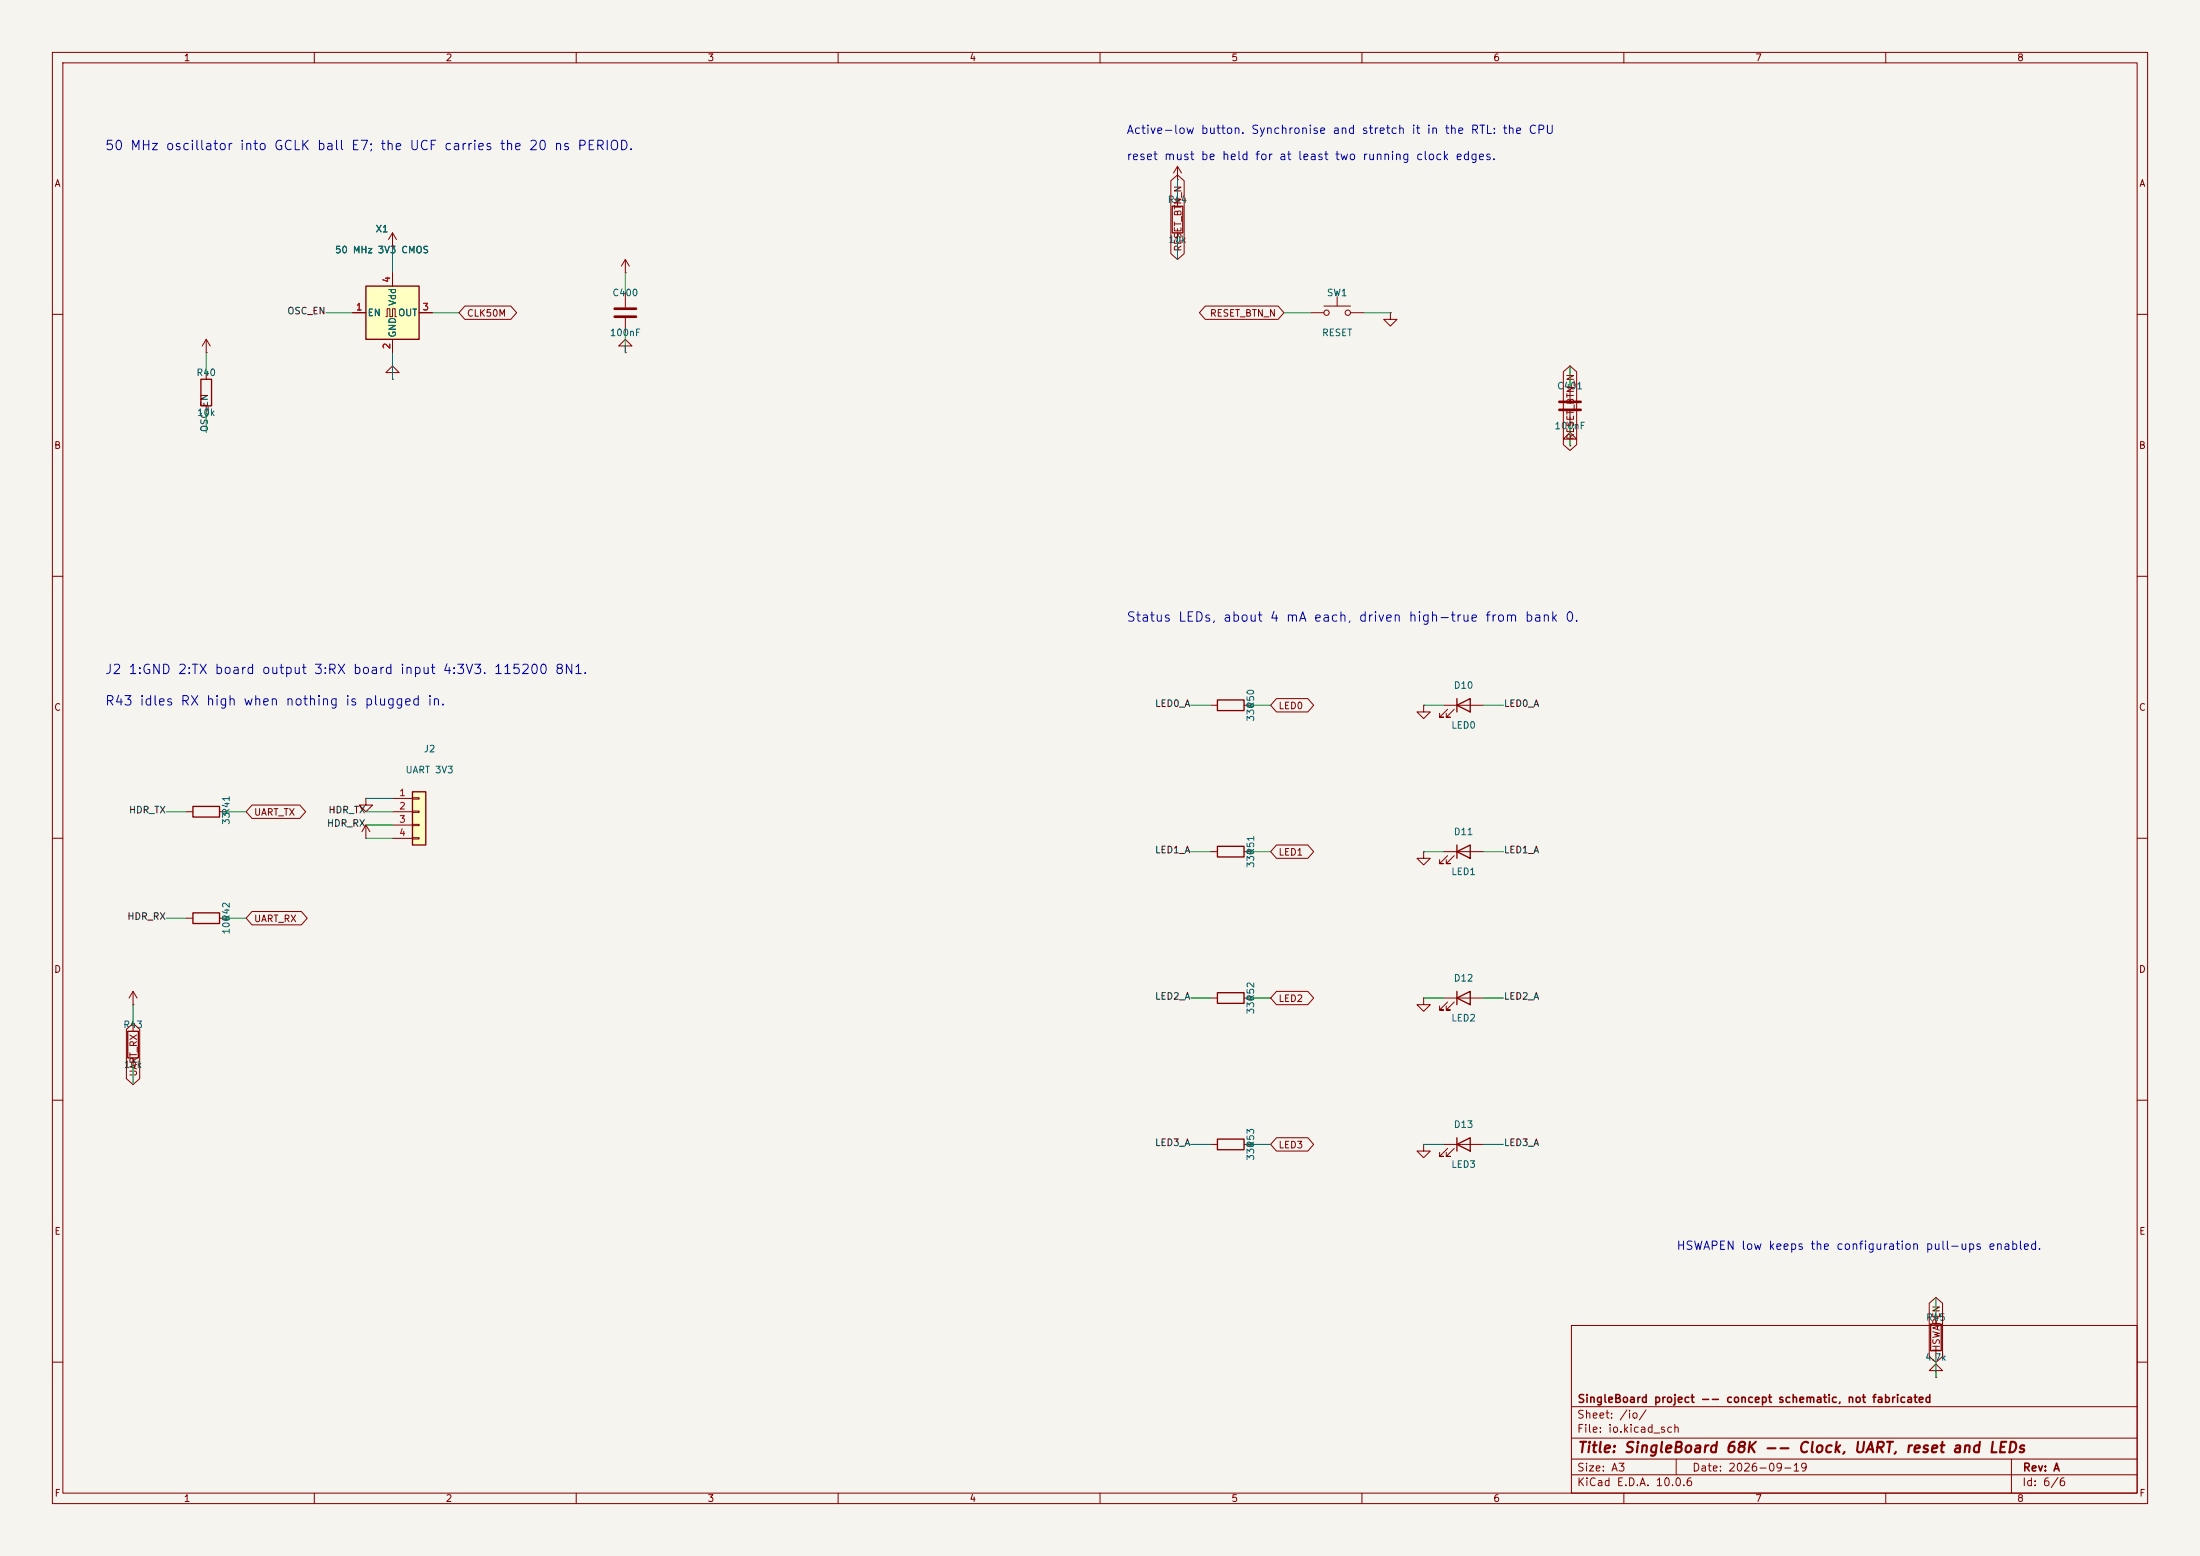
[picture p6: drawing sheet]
<svg xmlns="http://www.w3.org/2000/svg" width="420mm" height="297mm" viewBox="0 0 420 297" stroke-linecap="round" stroke-linejoin="round" font-family="sans-serif">
<path d="M0 0h420v297h-420z" fill="#f5f4ef" stroke="#f5f4ef" stroke-width=".19"/>
<g fill="none" stroke="#840000" stroke-width=".19">
<path d="M10 10h400v277h-400zM12 12h396v273h-396zM60 10v2M110 10v2M160 10v2M210 10v2M260 10v2M310 10v2M360 10v2M10 60h2M408 60h2M10 110h2"/>
<path d="M408 110h2M10 160h2M408 160h2M271.8 190.5v1.3h1.2l-1.2 1.2-1.3-1.2h1.3M271.8 190.5h.1M275.6 190.5h7.6M276.4 191.3l-1.6 1.5h.8h-.8v-.8M277.6 191.3l-1.5 1.5h.8h-.8v-.8M10 210h2M408 210h2M300 253h108v32h-108zM10 260h2"/>
<path d="M300 278.5h108M300 274.5h108M300 268.5h108M320 278.5v3M369.6 261.6h1.2l-1.2-1.3-1.3 1.3h1.3v1.3M369.6 262.9h.1M384 278.5v6.5M408 260h2M60 285v2M110 285v2M160 285v2M210 285v2"/>
<path d="M260 285v2M300 281.5h108M310 285v2M360 285v2"/>
</g>
<path d="M278.1 190.5l2.6-1.3v2.6zM278.1 189.2v2.6" fill="none" stroke="#840000" stroke-width=".25"/>
<path d="M78.7 151.1h2.6v10.2h-2.6z" fill="#ffffc2"/>
<g fill="none" stroke="#840000" stroke-width=".25">
<path d="M223.8 39.4h2v5.1h-2zM232.4 133.6h5.1v2h-5.1zM278.1 134.6l2.6-1.2v2.5zM278.1 133.4v2.5M36.8 153.9h5.1v2.1h-5.1zM78.7 151.1h2.6v10.2h-2.6zM278.1 162.6l2.6-1.3v2.5zM278.1 161.3v2.5M24.4 196.9h2v5h-2zM232.4 189.5h5.1v2h-5.1zM232.4 217.4h5.1v2.1h-5.1zM278.1 218.4l2.6-1.2v2.5z"/>
<path d="M278.1 217.2v2.5"/>
</g>
<g fill="none" stroke="#840000" stroke-width=".19">
<path d="M224.8 38.1v1.3M119.4 52.1h.1M119.4 49.5l-.8 1.3M119.4 49.5l.7 1.3M119.4 49.5v2.6M119.4 55.9v2.8M224.8 44.5v1.2M250.2 59.7h2.5M252.7 58.4h5.1M255.3 56.6v1.8M257.8 59.7h2.5M265.4 59.7v1.3h1.3l-1.3 1.2-1.2-1.2h1.2"/>
<path d="M265.4 59.7h.1M39.4 67.3h.1M39.4 64.8l-.8 1.2M39.4 64.8l.7 1.2M39.4 64.8v2.5M119.4 60.7v2.8M299.7 73.7v2.8M299.7 78.5v2.8M299.7 83.8h1.3l-1.3-1.2-1.3 1.2h1.3v1.3M299.7 85.1h.1M231.1 134.6h1.3M237.5 134.6h1.3"/>
<path d="M271.8 134.6v1.3h1.2l-1.2 1.3-1.3-1.3h1.3M271.8 134.6h.1M275.6 134.6h7.6M276.4 135.4l-1.6 1.5h.8h-.8v-.8M277.6 135.4l-1.5 1.5h.8h-.8v-.8M35.6 154.9h1.2M41.9 154.9h1.3M69.8 152.4v1.3h1.3l-1.3 1.2-1.2-1.2h1.2M69.8 152.4h.1M69.8 157.5l-.7 1.3M69.8 157.5l.8 1.3M69.8 157.5v2.5"/>
<path d="M74.9 152.4h3.8M74.9 154.9h3.8M74.9 157.5h3.8M78.7 152.3h1.3v.2h-1.3zM78.7 154.8h1.3v.3h-1.3zM78.7 157.4h1.3v.2h-1.3zM78.7 159.9h1.3v.2h-1.3zM69.8 160h.1M74.9 160h3.8M271.8 162.6v1.2h1.2l-1.2 1.3-1.3-1.3h1.3M271.8 162.6h.1M275.6 162.6h7.6"/>
<path d="M276.4 163.3l-1.6 1.5h.8h-.8v-.7M277.6 163.3l-1.5 1.5h.8h-.8v-.7M25.4 195.6v1.3M231.1 190.5h1.3M237.5 190.5h1.3M25.4 201.9v1.3M231.1 218.4h1.3M237.5 218.4h1.3M271.8 218.4v1.3h1.2l-1.2 1.3-1.3-1.3h1.3M271.8 218.4h.1M275.6 218.4h7.6M276.4 219.2l-1.6 1.5h.8h-.8v-.7"/>
<path d="M277.6 219.2l-1.5 1.5h.8h-.8v-.7"/>
<circle cx="253.2" cy="59.7" r=".51"/>
<circle cx="257.3" cy="59.7" r=".51"/>
</g>
<path d="M117.3 58.9h4.1M117.3 60.5h4.1M297.7 76.7h4.1M297.7 78.2h4.1" fill="none" stroke="#840000" stroke-width=".51"/>
<path d="M69.8 54.6h10.2v10.2h-10.2z" fill="#ffffc2"/>
<path d="M69.8 54.6h10.2v10.2h-10.2zM38.4 72.4h2v5.1h-2zM36.8 174.2h5.1v2.1h-5.1zM232.4 161.5h5.1v2.1h-5.1zM368.6 252.7h2v5.1h-2z" fill="none" stroke="#840000" stroke-width=".25"/>
<g fill="none" stroke="#840000" stroke-width=".19">
<path d="M223.5 34.5l1.3-1.1 1.3 1.1v13.9l-1.3 1.1-1.3-1.1zM224.8 34.3h.1M224.8 31.8l-.8 1.2M224.8 31.8l.8 1.2M224.8 31.8v2.5M67.3 59.7h2.5M74.9 47h.1M74.9 44.5v2.5M74.9 52.1v2.5M74.9 44.5l-.7 1.2M74.9 44.5l.8 1.2M80 59.7h2.5"/>
<path d="M88.7 58.4h8.8l1.1 1.3-1.1 1.3h-8.8l-1.1-1.3zM230.1 58.4h13.9l1.1 1.3-1.1 1.3h-13.9l-1.1-1.3zM39.4 71.1v1.3M39.4 77.5v1.2M73.7 60.5h.2v-1.6h.5v1.6h.5v-1.6h.5v1.6h.3M74.9 71.1h1.3l-1.3-1.2-1.2 1.2h1.2v1.3M74.9 72.4h.1M74.9 64.8v2.5M119.4 66h1.2l-1.2-1.2-1.3 1.2h1.3v1.3M119.4 67.3h.1M298.4 71l1.3-1.1 1.3 1.1v13.9l-1.3 1.1-1.3-1.1zM243.7 133.3h6l1.1 1.3-1.1 1.3h-6l-1.1-1.3z"/>
<path d="M48.1 153.7h9.1l1.1 1.2-1.1 1.3h-9.1l-1.1-1.3zM35.6 175.3h1.2M41.9 175.3h1.3M48.1 174h9.4l1.2 1.3-1.2 1.2h-9.4l-1.1-1.2zM231.1 162.6h1.3M237.5 162.6h1.3M243.7 161.3h6l1.1 1.3-1.1 1.2h-6l-1.1-1.2zM24.1 196.5l1.3-1.2 1.3 1.2v9.4l-1.3 1.1-1.3-1.1zM25.4 191.8h.1M25.4 189.2l-.8 1.3M25.4 189.2l.8 1.3M25.4 189.2v2.6"/>
<path d="M243.7 189.2h6l1.1 1.3-1.1 1.3h-6l-1.1-1.3zM243.7 217.2h6l1.1 1.2-1.1 1.3h-6l-1.1-1.3zM368.3 248.8l1.3-1.2 1.2 1.2v10.1l-1.2 1.1-1.3-1.1zM369.6 251.5v1.2M369.6 257.8v1.3"/>
</g>
<g fill="none" stroke="#009600" stroke-width=".19">
<path d="M224.8 34.3v3.8M62.2 59.7h5.1M74.9 47v5.1M82.5 59.7h5.1M119.4 52.1v3.8M224.8 45.7v3.8M245.1 59.7h5.1M260.3 59.7h5.1M39.4 67.3v3.8M39.4 78.7v3.9M74.9 67.3v5.1M119.4 63.5v3.8"/>
<path d="M299.7 69.9v3.8M299.7 81.3v3.8M227.3 134.6h3.8M238.8 134.6h3.8M271.8 134.6h3.8M283.2 134.6h3.8M31.7 154.9h3.9M43.2 154.9h3.8M69.8 152.4h5.1M69.8 157.5h5.1M69.8 154.9h5.1M31.7 175.3h3.9"/>
<path d="M43.2 175.3h3.8M69.8 160h5.1M227.3 162.6h3.8M238.8 162.6h3.8M271.8 162.6h3.8M283.2 162.6h3.8M25.4 191.8v3.8M227.3 190.5h3.8M238.8 190.5h3.8M271.8 190.5h3.8M283.2 190.5h3.8M25.4 203.2v3.8"/>
<path d="M227.3 218.4h3.8M238.8 218.4h3.8M271.8 218.4h3.8M283.2 218.4h3.8M369.6 247.6v3.9M369.6 259.1v3.8"/>
</g>
<text font-size="2" fill="#840000" x="301" y="277.8">Title: SingleBoard 68K -- Clock, UART, reset and LEDs</text>
<g font-size="1.8" fill="#0000c2">
<text x="19.9" y="29.1">50 MHz oscillator into GCLK ball E7; the UCF carries the 20 ns PERIOD.</text>
<text x="214.9" y="119.1">Status LEDs, about 4 mA each, driven high-true from bank 0.</text>
<text x="19.9" y="129.1">J2 1:GND 2:TX board output 3:RX board input 4:3V3. 115200 8N1.</text>
<text x="19.9" y="135.1">R43 idles RX high when nothing is plugged in.</text>
</g>
<g font-size="1.6" fill="#0000c2">
<text x="214.9" y="26">Active-low button. Synchronise and stretch it in the RTL: the CPU</text>
<text x="214.9" y="31">reset must be held for at least two running clock edges.</text>
<text x="319.9" y="239">HSWAPEN low keeps the configuration pull-ups enabled.</text>
</g>
<g font-size="1.5" fill="#840000">
<text x="301" y="268.1">SingleBoard project -- concept schematic, not fabricated</text>
<text x="300.9" y="273.8">File: io.kicad_sch</text>
<text x="300.9" y="271.1">Sheet: /io/</text>
<text x="300.9" y="281.2">Size: A3</text>
<text x="322.9" y="281.2">Date: 2026-09-19</text>
<text x="386" y="281.2">Rev: A</text>
<text x="300.9" y="284">KiCad E.D.A. 10.0.6</text>
<text x="385.9" y="284">Id: 6/6</text>
</g>
<g font-size="1.3" fill="#840000">
<text x="35" y="12">1</text>
<text x="85" y="12">2</text>
<text x="135" y="12">3</text>
<text x="185" y="12">4</text>
<text x="235" y="12">5</text>
<text x="285" y="12">6</text>
<text x="335" y="12">7</text>
<text x="385" y="12">8</text>
<text x="10.3" y="36">A</text>
<text x="408.3" y="36">A</text>
<text x="225.8" y="48.1" transform="rotate(-90 225.8 48.1)">RESET_BTN_N</text>
<text x="89" y="60.7">CLK50M</text>
<text x="230.9" y="60.7">RESET_BTN_N</text>
<text x="10.2" y="86">B</text>
<text x="300.8" y="84.1" transform="rotate(-90 300.8 84.1)">RESET_BTN_N</text>
<text x="408.2" y="86">B</text>
<text x="10.2" y="136">C</text>
<text x="244" y="135.7">LED0</text>
<text x="408.2" y="136">C</text>
<text x="48.4" y="156">UART_TX</text>
<text x="244" y="163.6">LED1</text>
<text x="48.4" y="176.3">UART_RX</text>
<text x="10.2" y="186">D</text>
<text x="408.2" y="186">D</text>
<text x="244" y="191.6">LED2</text>
<text x="26.5" y="205.6" transform="rotate(-90 26.5 205.6)">UART_RX</text>
<text x="244" y="219.5">LED3</text>
<text x="10.3" y="236">E</text>
<text x="408.3" y="236">E</text>
<text x="370.6" y="258.1" transform="rotate(-90 370.6 258.1)">HSWAPEN</text>
<text x="10.3" y="286">F</text>
<text x="35" y="287">1</text>
<text x="85" y="287">2</text>
<text x="135" y="287">3</text>
<text x="185" y="287">4</text>
<text x="235" y="287">5</text>
<text x="285" y="287">6</text>
<text x="335" y="287">7</text>
<text x="385" y="287">8</text>
<text x="408.3" y="286">F</text>
</g>
<g font-size="1.3" fill="#006464">
<text x="222.8" y="39.1">R44</text>
<text x="71.6" y="44.7">X1</text>
<text x="222.9" y="46.7">10k</text>
<text x="63.9" y="48.7">50 MHz 3V3 CMOS</text>
<text x="75.9" y="58.5" transform="rotate(-90 75.9 58.5)">Vdd</text>
<text x="116.8" y="56.8">C400</text>
<text x="253.2" y="56.8">SW1</text>
<text x="70.1" y="60.7">EN</text>
<text x="75.9" y="64.5" transform="rotate(-90 75.9 64.5)">GND</text>
<text x="75.9" y="60.7">OUT</text>
<text x="116.3" y="64.5">100nF</text>
<text x="252.3" y="64.5">RESET</text>
<text x="37.4" y="72.1">R40</text>
<text x="297.1" y="74.6">C401</text>
<text x="37.5" y="79.7">10k</text>
<text x="296.7" y="82.2">100nF</text>
<text x="277.4" y="131.8">D10</text>
<text x="239.7" y="137.8" transform="rotate(-90 239.7 137.8)">330</text>
<text x="239.7" y="135.3" transform="rotate(-90 239.7 135.3)">R50</text>
<text x="80.8" y="143.9">J2</text>
<text x="276.9" y="139.4">LED0</text>
<text x="77.3" y="147.9">UART 3V3</text>
<text x="44.1" y="155.6" transform="rotate(-90 44.1 155.6)">R41</text>
<text x="44.1" y="157.5" transform="rotate(-90 44.1 157.5)">33</text>
<text x="277.4" y="159.7">D11</text>
<text x="239.7" y="165.8" transform="rotate(-90 239.7 165.8)">330</text>
<text x="239.7" y="163.3" transform="rotate(-90 239.7 163.3)">R51</text>
<text x="276.9" y="167.3">LED1</text>
<text x="44.1" y="178.5" transform="rotate(-90 44.1 178.5)">100</text>
<text x="44.1" y="176" transform="rotate(-90 44.1 176)">R42</text>
<text x="239.7" y="191.2" transform="rotate(-90 239.7 191.2)">R52</text>
<text x="277.4" y="187.7">D12</text>
<text x="23.4" y="196.5">R43</text>
<text x="239.7" y="193.7" transform="rotate(-90 239.7 193.7)">330</text>
<text x="276.9" y="195.3">LED2</text>
<text x="23.5" y="204.2">10k</text>
<text x="277.4" y="215.6">D13</text>
<text x="239.7" y="221.7" transform="rotate(-90 239.7 221.7)">330</text>
<text x="239.7" y="219.1" transform="rotate(-90 239.7 219.1)">R53</text>
<text x="276.9" y="223.2">LED3</text>
<text x="367.6" y="252.4">R45</text>
<text x="367.4" y="260">4.7k</text>
</g>
<g font-size="1.3" fill="#a90000">
<text x="67.8" y="59.6">1</text>
<text x="74.8" y="54.1" transform="rotate(-90 74.8 54.1)">4</text>
<text x="80.5" y="59.6">3</text>
<text x="74.8" y="66.8" transform="rotate(-90 74.8 66.8)">2</text>
<text x="76.1" y="152.3">1</text>
<text x="76.1" y="154.8">2</text>
<text x="76.1" y="157.3">3</text>
<text x="76.1" y="159.9">4</text>
</g>
<g font-size="1.3" fill="#0f0f0f">
<text x="54.7" y="60.3">OSC_EN</text>
<text x="40" y="82.6" transform="rotate(-90 40 82.6)">OSC_EN</text>
<text x="220.4" y="135.2">LED0_A</text>
<text x="287" y="135.2">LED0_A</text>
<text x="24.5" y="155.6">HDR_TX</text>
<text x="62.6" y="155.6">HDR_TX</text>
<text x="62.3" y="158.1">HDR_RX</text>
<text x="220.4" y="163.2">LED1_A</text>
<text x="287" y="163.2">LED1_A</text>
<text x="24.2" y="175.9">HDR_RX</text>
<text x="220.4" y="191.1">LED2_A</text>
<text x="287" y="191.1">LED2_A</text>
<text x="220.4" y="219.1">LED3_A</text>
<text x="287" y="219.1">LED3_A</text>
</g>
</svg>
